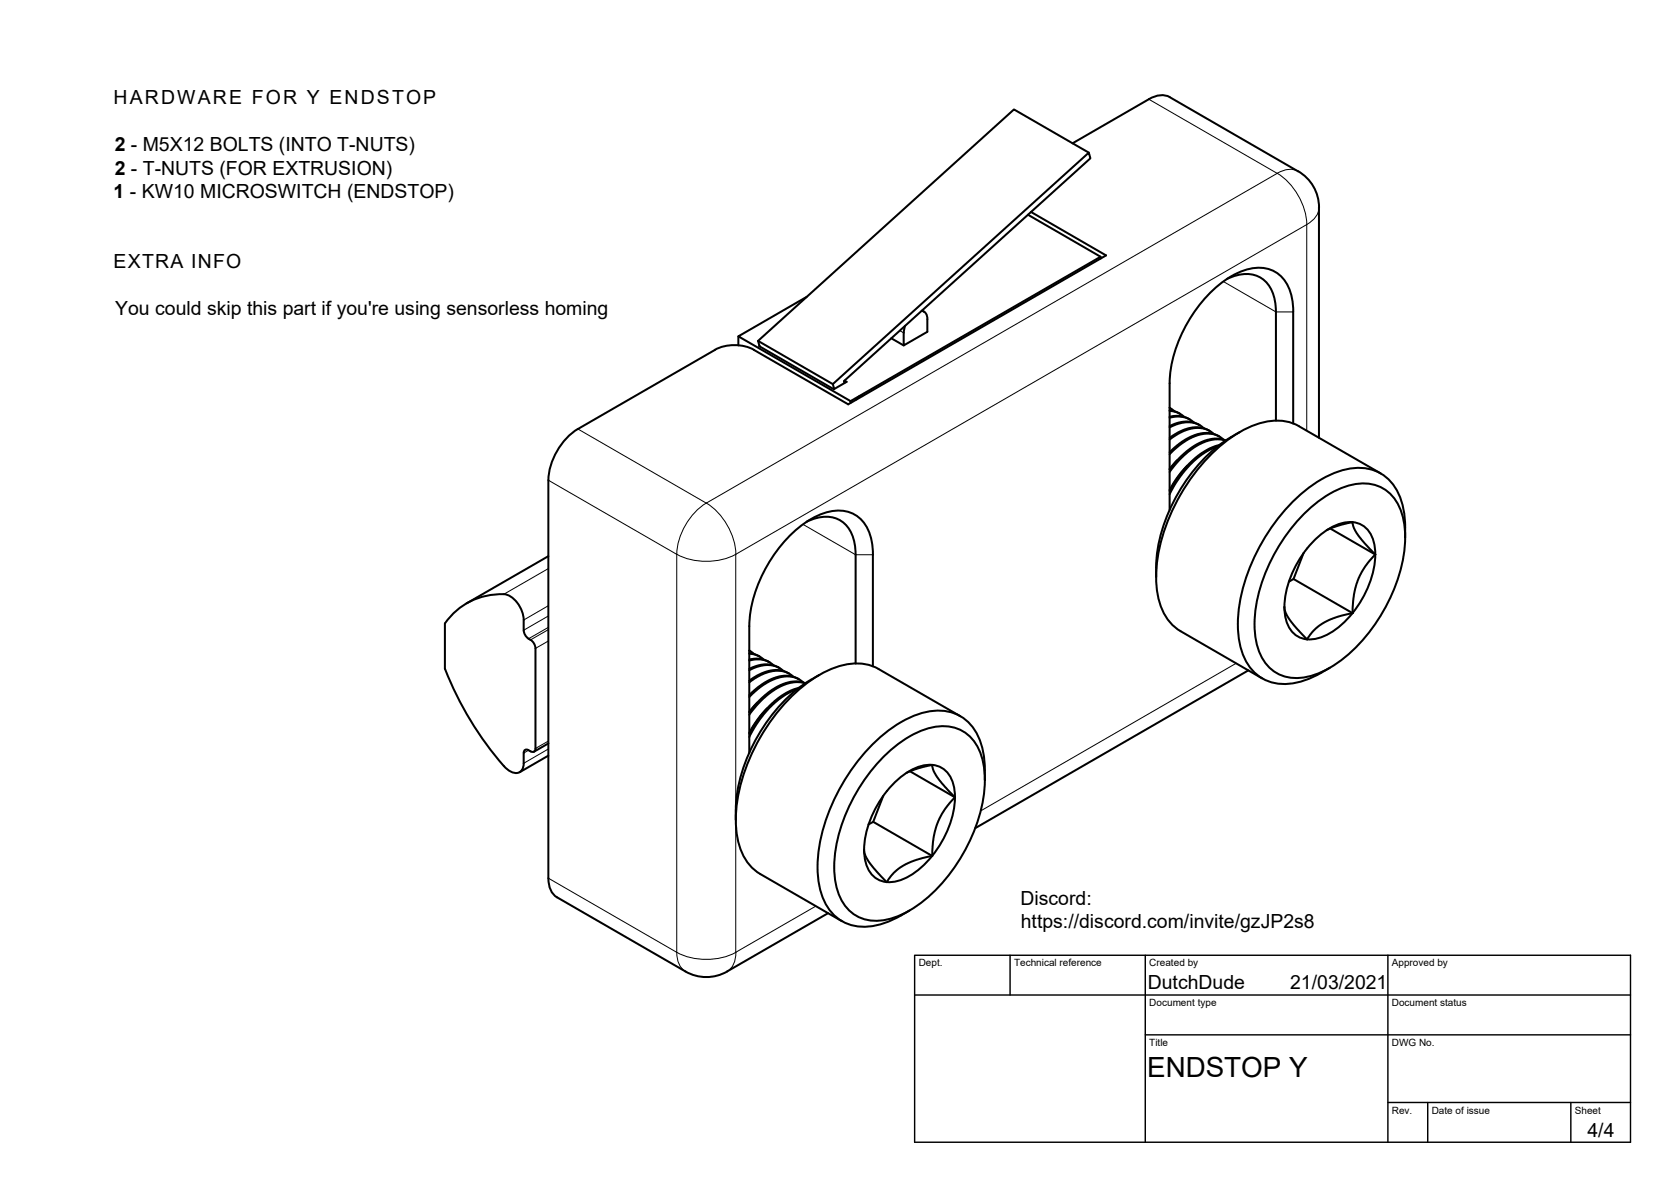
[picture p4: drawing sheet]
<svg xmlns="http://www.w3.org/2000/svg" width="420mm" height="297mm" viewBox="0 0 420 297" stroke-linecap="round" stroke-linejoin="round" font-family="sans-serif">
<!-- layer: Visible -->
<g fill="none" stroke="#000" stroke-width=".51">
<path d="M273.8 38.4l-18.8-10.9-64.4 58.2 .4 1.3M288.9 24.9l-19.2 11.1M288.9 24.9a5.3 5.3 0 0 1 5.2-.5l32.3 18.7M258.5 54l18.2 10.5v.5M259.2 53.3l18.9 10.9-64.8 37.4-23.7-13.7M326.4 43a10.5 10.5 0 0 1 5.3 9.1l-.1 57.9M202.8 74.6l-17.1 9.9 28.2 16.3v.5M231.8 78.1a1.84 1.84 0 0 1 1.4 2.1M231.8 78l.5 .3M276.7 64.5l-62.8 36.3M308.5 70.1a8.1 8.1 0 0 1 10 .9 10.8 10.8 0 0 1 2.3 7.4v27.3M179.8 87.9a10.8 10.8 0 0 1 9.8 0"/>
<path d="M179.8 87.9l-34.5 19.9a16.4 16.4 0 0 0-7.4 12.9M185.7 84.5v2.3M190.6 85.7l18.8 10.8M190.9 86.9l18.8 10.9 3.2-1.8-.6-.3M212.3 96.3l-.1-.5 62-56-.4-1.4-64.4 58.1 .4 1.3M216.8 99.6h-.7l-.8 .8M224.1 85l3.1 1.8M233.2 80.2v3.2l-6 3.4 .1-3.5 .3-1.4M294.1 96.3v31.9M294.1 96.3a34.4 34.4 0 0 1 15.5-26.9 12 12 0 0 1 9.9-1.6 9.6 9.6 0 0 1 5.6 8.8l.1 29.8M294.1 103.3l2 .4 1.6 1.1M294.1 105a6.2 6.2 0 0 1 6.1 1.2"/>
<path d="M294.1 107.4l2.6-1 2.5-.3 1.9 .5 1.6 1M294.1 103.1l1.3 .3 1.3 .6M294.1 104.7l2.4-.2 1.5 .3 1.2 .6M294.3 102.6l-.2-.1 1.2 .8M296.1 115.6l-2 2.2M298.5 117l-2.4 2.9-2 3.3M301.7 106.9a7.4 7.4 0 0 0-7.6 .2M304.1 108.3l-1.8-.8-2.5-.1-3 1-2.7 1.7M305.2 109l-1.1-.7-1-.5-1.4-.2h-1.6l-1.5 .4-1.8 .7-2.7 1.8M306.1 112.3l-2.1 .8-1.6 1-3.1 2.6-2.8 3.3-2.4 4.2M306.6 111.9l-1.7 .5-1.5 .7-1.7 1.1-2.1 1.7-2.7 3.1-2.8 4.4M306.6 109.7l-1.2-.6-1.5-.3h-1.5l-1.4 .3-1.6 .7-2.3 1.3-3 2.6"/>
<path d="M307.6 110.5a7 7 0 0 0-8.2-.4l-2.8 1.8-2.5 2.3M308.1 110.7a9.9 9.9 0 0 0-9 2.6l-2.7 2.5-2.3 2.8M308.2 110.7a9.2 9.2 0 0 0-8.8 1.9l-2.7 2.4-2.6 3M309.6 109.8a41.9 41.9 0 0 0-17.4 23.4 34.1 34.1 0 0 0-1.5 11.8M311.7 108.6l-2.1 1.2M347.2 119l-20.6-11.9a13.2 13.2 0 0 0-11.6-.1 39.7 39.7 0 0 0-18.1 17.3 39.7 39.7 0 0 0-6 24.3 13.2 13.2 0 0 0 6 10M137.9 120.7v100M137.9 139.8l-20.6 11.8M202.8 131.1a8.1 8.1 0 0 1 10 .9 10.8 10.8 0 0 1 2.3 7.4v27.3M327.8 139l-2.6 6.5-1.1 .7M328.4 128.6a24.6 24.6 0 0 1 12.6-7 9.9 9.9 0 0 1 11.6 8 31.1 31.1 0 0 1-2.9 20.4 40.5 40.5 0 0 1-15.3 17.8 14.1 14.1 0 0 1-12.2 1.9 11.1 11.1 0 0 1-6.5-9.1 34 34 0 0 1 4.3-20.6l3.2-5.3a41.9 41.9 0 0 1 5.2-6.1zM333.6 133.2l3.2-1.2 3.3-.8 .4 1.6 .8 1.5 2 2.4 2.5 2.6"/>
<path d="M334.5 132.8l11.3 6.5M345.8 139.3l-2.5 3.1-2 3.6-.9 3.5-.3 4.6M345.8 139.3a7.9 7.9 0 0 0-3.9-7.6 9 9 0 0 0-8.5 1.7 25.5 25.5 0 0 0-10.4 19.1 7.9 7.9 0 0 0 3.9 7.7 9 9 0 0 0 8.5-1.7l2.9-2.4 1.8-2M345.8 139.3a24.8 24.8 0 0 1-5.7 14.8M353.3 135a21.4 21.4 0 0 0-2.6-12.6 11.1 11.1 0 0 0-13.1-4.2 34.3 34.3 0 0 0-17.2 13.4 45.6 45.6 0 0 0-9.2 25.3 16.1 16.1 0 0 0 4.5 12.4 11.6 11.6 0 0 0 11.3 2 28.4 28.4 0 0 0 7.4-3.5M131.7 155.8v2.6a2.72 2.72 0 0 0 1.2 2.1M131.7 155.8a7.2 7.2 0 0 0-4.5-6.4 17 17 0 0 0-15.3 7.2v11.5a80.5 80.5 0 0 0 15.8 25.3 2.29 2.29 0 0 0 3.8-.4l.2-1.2M296.9 158.6l20.5 11.9M322.9 152.6l.3 1.3 .9 1.6 2 2.5 2.6 2.7 1.7-2.3 2.4-1.9 3.6-1.5 3.7-.9M325.2 145.5l14.9 8.6M132.9 160.5a2.81 2.81 0 0 1 1.7 2.4v25.2a.75 .75 0 0 1-.3 .8 .75 .75 0 0 1-.9-.1 1.14 1.14 0 0 0-1.5-.3l-.2 .7v2.6M188.4 164.3l2.1 .4 1.5 1.1"/>
<path d="M188.4 166a6.1 6.1 0 0 1 6.1 1.2M188.4 168.4l2.9-1.1 1.9-.2 2 .4 1.8 1.1M188.4 164.1l1.5 .4 1.1 .5M188.4 165.7l2.6-.1 1.4 .3 1.1 .5M188.6 163.6l-.2-.1 1.2 .8M190.4 176.6l-2 2.3M192.8 178l-2.4 2.9-2 3.3M196 167.9a7.4 7.4 0 0 0-7.6 .2M198.5 169.3l-2-.8-1.2-.1-1.5 .1-2.6 .8-2.8 1.8M199.5 170.1l-1.2-.9-1.2-.5-1.3-.1-1.6 .1-2.9 .9-2.9 1.9M200.4 173.3l-3.1 1.4-3.1 2.4-3 3.5-1.5 2.2-1.3 2.4M200.9 172.9l-3.1 1.2-2 1.2-1.6 1.4-3 3.3-2.8 4.4"/>
<path d="M200.9 170.7a8 8 0 0 0-8.4 .7l-1.9 1.3-2.2 2M202 171.5a7.2 7.2 0 0 0-8.5-.3l-2.3 1.5-2.8 2.5M202.5 171.7a9.9 9.9 0 0 0-8.8 2.4l-2.6 2.2-2.7 3.3M202.5 171.7a9.5 9.5 0 0 0-9 2.1l-2.5 2.2-2.6 3M204 170.8a41.9 41.9 0 0 0-17.5 23.4 34.8 34.8 0 0 0-1.5 11.8M206 169.6l-2.1 1.2M219.5 167.4v-28a12 12 0 0 0-3.6-9.4 9.6 9.6 0 0 0-10.4-.4 32.4 32.4 0 0 0-15 17.5 28.6 28.6 0 0 0-2.1 10.2v31.9M220.9 168.1l20.6 11.9M220.9 168.1a13.2 13.2 0 0 0-11.6-.1 39.7 39.7 0 0 0-18.1 17.3 39.7 39.7 0 0 0-5.9 24.3 13.2 13.2 0 0 0 5.9 10l20.5 11.9M313.9 168.5l-68.7 39.6M137.9 186.8l-3.6 2.1M137.9 189.9l-7.2 4.2"/>
<path d="M222.7 189.6a24.6 24.6 0 0 1 12.6-7 9.9 9.9 0 0 1 11.7 8 31.1 31.1 0 0 1-3 20.4 40.5 40.5 0 0 1-15.3 17.8 14.1 14.1 0 0 1-12.2 1.9 11.1 11.1 0 0 1-6.4-9.1 34 34 0 0 1 4.2-20.6l3.2-5.2a41.9 41.9 0 0 1 5.2-6.2zM224.8 196.8a13.1 13.1 0 0 1 9.6-4.6 6.2 6.2 0 0 1 5.5 5.7 23 23 0 0 1-5.5 17.2 16.1 16.1 0 0 1-10.5 6.6 6.2 6.2 0 0 1-6.4-5.8 23 23 0 0 1 5.5-17.1zM227.9 194.3l3.2-1.3 3.3-.8 .3 1.4 .9 1.6 2 2.5 2.5 2.7M228.8 193.8l11.3 6.6M247.6 196a21.4 21.4 0 0 0-2.6-12.6 11.1 11.1 0 0 0-13.1-4.2 34.3 34.3 0 0 0-17.2 13.4 45.6 45.6 0 0 0-9.1 25.3 16.1 16.1 0 0 0 4.4 12.4 11.6 11.6 0 0 0 11.3 2l3.5-1.3 1.8-1M217.3 213.6l.3 1.3 .8 1.6 2.5 3 2.1 2.2 1.7-2.3 2.3-1.8 3-1.4 4.4-1.1M219.6 206.5l14.8 8.6M222.1 200l-2.5 6.5-1.2 .7M240.1 200.4l-2.7 3.2-1.1 2-.7 1.7-.9 3.5-.3 4.3M137.9 220.7a5.3 5.3 0 0 0 2.2 4.8l32.2 18.6a10.5 10.5 0 0 0 10.6 0l25.3-14.6M228.7 228.8l-2.1 1.2"/>
</g>
<!-- layer: Visible Narrow -->
<g fill="none" stroke="#000" stroke-width=".25">
<path d="M288.9 24.9l32.2 18.7M321.1 43.6l-143.5 82.8M321.1 43.6a16.4 16.4 0 0 1 7.5 12.8M326.4 43a5.3 5.3 0 0 0-5.2 .6M328.6 56.4l-143.6 82.9M328.6 56.4v51.8M331.7 52.1a5.3 5.3 0 0 1-3.1 4.3M307.6 70.7l13.2 7.7h4.4M226.3 83.1l.9 .6M145.3 107.8l32.3 18.6M137.9 120.7l32.3 18.6M170.2 139.3v100"/>
<path d="M170.2 139.3a16.4 16.4 0 0 0 14.8 0M177.6 126.4a16.4 16.4 0 0 1 7.4 12.9M177.6 126.4a16.4 16.4 0 0 0-7.4 12.9M185 139.3v64.3M201.9 131.8l13.2 7.6h4.4M137.9 142.9l-11.2 6.4M137.9 152.2l-6.2 3.6M137.9 154.8l-6.2 3.6M137.9 157.7l-5 2.8M137.9 158.2l-4.5 2.6M137.9 161.1l-3.3 1.8M310.8 166.7l-64.2 37.1"/>
<path d="M132.9 188.5l-1.2 .7M137.9 186.2l-3.3 1.9M137.9 188.2l-6.2 3.6M185 206v33.3M137.9 220.7l32.3 18.6M170.2 239.3a16.4 16.4 0 0 0 14.8 0M170.2 239.3a5.3 5.3 0 0 0 2.1 4.8M185 239.3a5.3 5.3 0 0 1-2.1 4.8M205.1 227.7l-20.1 11.6"/>
</g>
<!-- layer: TitleBlock -->
<path d="M230 240.1h180v46.9h-180zM230 250h180M254 240.1v9.9M288 240.1v46.9M349 240.1v46.9M288 260.1h122M349 277.1h61M359 277.1v9.9M395 277.1v9.9" fill="none" stroke="#000" stroke-width=".36"/>
<text font-size="7" x="288.4" y="270.6">ENDSTOP Y</text>
<g font-size="4.9">
<text x="28.6" y="26.2">HARDWARE FOR Y ENDSTOP</text>
<text x="28.9" y="38">2 - M5X12 BOLTS (INTO T-NUTS)</text>
<text x="28.9" y="43.9">2 - T-NUTS (FOR EXTRUSION)</text>
<text x="28.6" y="49.8">1 - KW10 MICROSWITCH (ENDSTOP)</text>
<text x="28.6" y="67.3">EXTRA INFO</text>
<text x="29" y="79">You could skip this part if you're using sensorless homing</text>
<text x="256.6" y="227.4">Discord:</text>
<text x="256.7" y="233.3">https://discord.com/invite/gzJP2s8</text>
<text x="288.6" y="248.5">DutchDude</text>
<text x="324.4" y="248.6">21/03/2021</text>
<text x="399.2" y="285.8">4/4</text>
</g>
<g font-size="2.5">
<text x="231" y="242.9">Dept.</text>
<text x="255" y="242.9">Technical reference</text>
<text x="289" y="242.9">Created by</text>
<text x="350" y="242.9">Approved by</text>
<text x="289" y="252.8">Document type</text>
<text x="350" y="252.8">Document status</text>
<text x="289" y="262.9">Title</text>
<text x="350" y="262.9">DWG No.</text>
<text x="350" y="279.9">Rev.</text>
<text x="360" y="279.9">Date of issue</text>
<text x="396" y="279.9">Sheet</text>
</g>
</svg>
